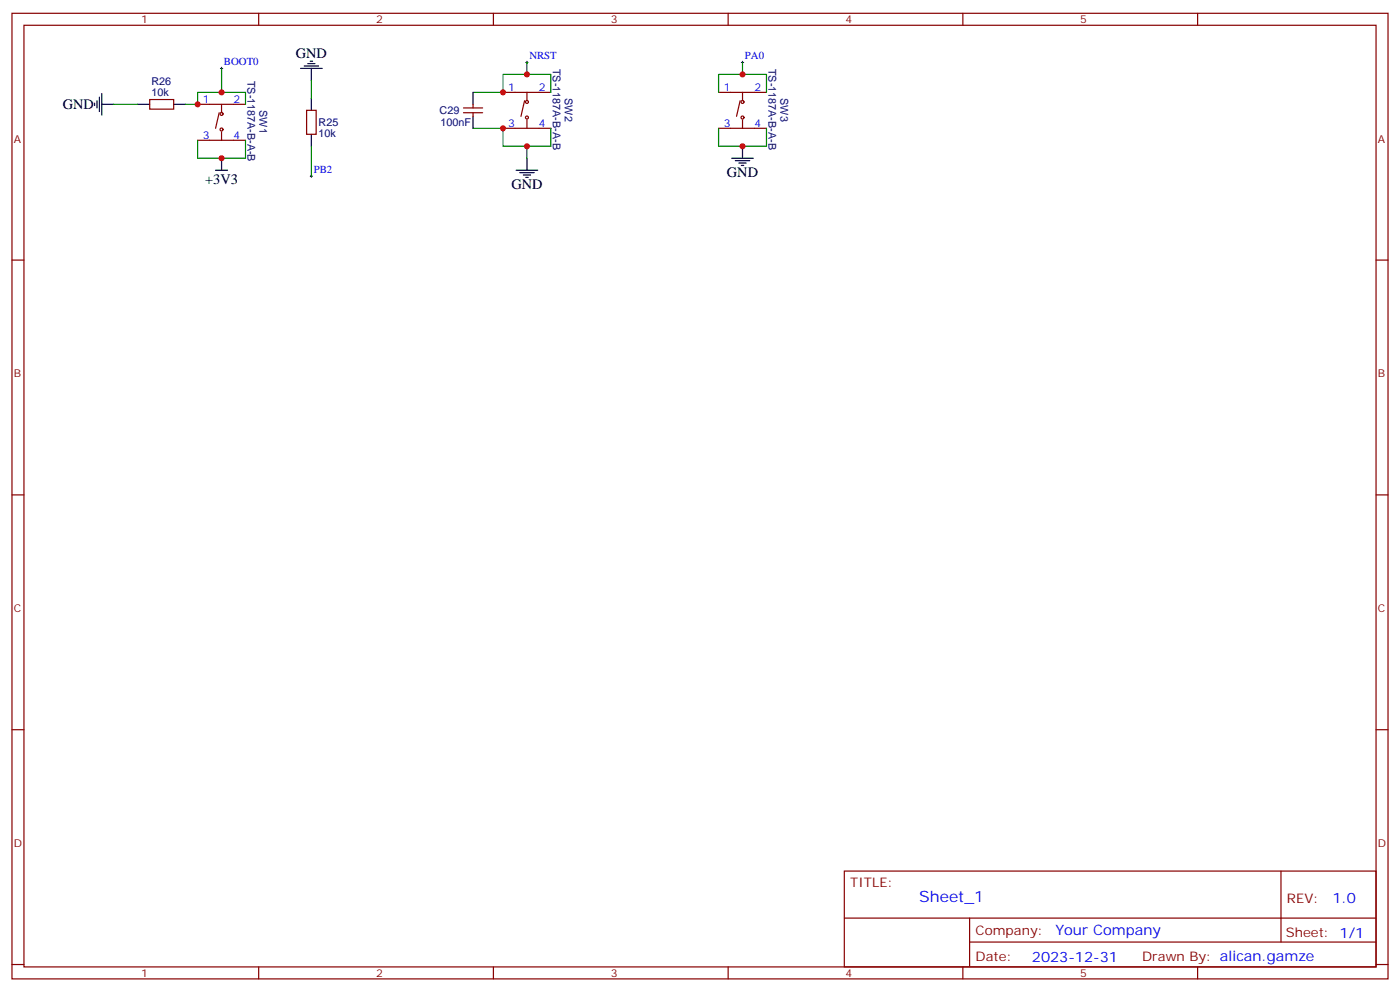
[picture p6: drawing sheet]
<svg xmlns="http://www.w3.org/2000/svg" width="412mm" height="292mm" viewBox="0 0 412 292" stroke-linecap="round" stroke-linejoin="round" font-family="sans-serif">
<g fill="none" stroke="#870000" stroke-width=".35">
<path d="M3.5 3.9h405.4v284.4h-405.4zM7.1 7.4h398.2v277.3h-398.2zM76.2 3.9v3.5M145.3 3.9v3.5M214.5 3.9v3.5M283.6 3.9v3.5M352.8 3.9v3.5M44.1 29.3h7.1v2.8h-7.1zM58.2 30.7h14.1M64.6 33.2l-1.1 4.6M65.3 30.7v2.5M65.3 38.8v2.5"/>
<path d="M90.3 32.5h2.8v7h-2.8zM136.5 33.2h5.7M136.5 31.8h5.7M139.3 30.7v1.1M139.3 33.2v1.1M148.2 37.8h14.1M148.2 27.2h14.1M154.5 29.7l-1 4.6M155.2 27.2v2.5M155.2 35.3v2.5M211.7 37.8h14.1M211.7 27.2h14.1"/>
<path d="M218 29.7l-1 4.6M218.7 27.2v2.5M218.7 35.3v2.5M58.2 41.3h14.1M3.5 76.6h3.6M405.3 76.6h3.6M3.5 145.7h3.6M405.3 145.7h3.6M3.5 214.9h3.6M405.3 214.9h3.6M248.7 256.5h156.6v28.2h-156.6zM377.3 256.5v20.9"/>
<path d="M248.7 270.4h156.5M285.6 277.4h119.6M285.6 270.4v14.1M3.5 284h3.6M76.2 284.7v3.6M145.3 284.7v3.6M214.5 284.7v3.6M283.6 284.7v3.6M352.8 284.7v3.6M405.3 284h3.6"/>
<circle cx="65.3" cy="33.5" r=".44"/>
<circle cx="65.3" cy="38.1" r=".44"/>
<circle cx="155.2" cy="34.6" r=".44"/>
<circle cx="155.2" cy="30" r=".44"/>
<circle cx="218.7" cy="30" r=".44"/>
<circle cx="218.7" cy="34.6" r=".44"/>
</g>
<g fill="none" stroke="#000" stroke-width=".35">
<path d="M89.6 19.4h4.2M90.7 18.7h2.1M91.4 18h.7M27.9 30.4v.7M28.6 29.7v2.1M29.3 28.6v4.2M30 30.7h3.5M30 27.6v6.3M40.6 30.7h3.5M51.2 30.7h3.5M88.5 20.1h6.4M91.7 20.1v3.6"/>
<path d="M91.7 29v3.5M91.7 39.5v3.6M139.3 27.2v3.5M139.3 34.3v3.5M63.5 50.1h3.5M65.3 46.6v3.5M152 50.1h6.4M153.1 50.8h4.2M154.2 51.5h2.1M154.9 52.2h.7M155.2 46.6v3.5M215.5 46.6h6.4"/>
<path d="M216.6 47.3h4.2M217.7 48h2.1M218.4 48.7h.7M218.7 43.1v3.5"/>
</g>
<g fill="none" stroke="#008700" stroke-width=".35">
<path d="M155.2 18.4v3.5M218.7 18.4v3.5M33.5 30.7h7.1M54.7 30.7h3.5v-3.5h14.1v3.5M65.3 20.1v7.1M91.7 23.7v5.3M139.3 27.2h8.9v-5.3h14.1v5.3M139.3 37.8h8.9v5.3h14.1v-5.3M211.7 27.2v-5.3h14.1v5.3M211.7 37.8v5.3h14.1v-5.3M58.2 41.3v5.3h14.1v-5.3M91.7 43.1v8.8"/>
<path d="M155.2 43.1v3.5"/>
</g>
<path d="M65.3 19.8v.7M154.9 18.4h.7M155.2 18v.7M218.4 18.4h.7M218.7 18v.7M64.9 20.1h.7M91.4 51.9h.7M91.7 51.5v.7" fill="none" stroke="#000" stroke-width=".29"/>
<g fill="#c00">
<circle cx="58.2" cy="30.7" r=".88"/>
<circle cx="65.3" cy="27.2" r=".88"/>
<circle cx="65.3" cy="46.6" r=".88"/>
<circle cx="155.2" cy="21.9" r=".88"/>
<circle cx="155.2" cy="43.1" r=".88"/>
<circle cx="148.2" cy="27.2" r=".88"/>
<circle cx="148.2" cy="37.8" r=".88"/>
<circle cx="218.7" cy="21.9" r=".88"/>
<circle cx="218.7" cy="43.1" r=".88"/>
</g>
<text font-size="4.6" fill="#00f" x="270.8" y="265.5">Sheet_1</text>
<g font-size="4.2">
<text x="87.1" y="17">GND</text>
<text x="18.5" y="32.1">GND</text>
<text x="214.1" y="52.2">GND</text>
<text x="60.4" y="54.1">+3V3</text>
<text x="150.6" y="55.8">GND</text>
</g>
<g font-size="4.2" fill="#00f">
<text x="392.5" y="265.8">1.0</text>
<text x="310.9" y="275.3">Your Company</text>
<text x="304" y="283.1">2023-12-31</text>
</g>
<g font-size="3.9" fill="#800">
<text x="250.5" y="261.1">TITLE:</text>
<text x="379.1" y="265.8">REV:</text>
<text x="287.4" y="275.3">Company:</text>
<text x="378.7" y="275.9">Sheet: 1/1</text>
<text x="287.4" y="283">Date:</text>
<text x="336.4" y="283.1">Drawn By: alican.gamze</text>
</g>
<g font-size="3.2" fill="#800">
<text x="41.6" y="6.9">1</text>
<text x="110.8" y="6.9">2</text>
<text x="179.9" y="6.9">3</text>
<text x="249.1" y="6.9">4</text>
<text x="318.2" y="6.9">5</text>
<text x="4.1" y="42">A</text>
<text x="405.9" y="42">A</text>
<text x="4.1" y="111.2">B</text>
<text x="405.9" y="111.2">B</text>
<text x="4.1" y="180.3">C</text>
<text x="405.9" y="180.3">C</text>
<text x="4.1" y="249.4">D</text>
<text x="405.9" y="249.4">D</text>
<text x="41.6" y="287.7">1</text>
<text x="110.8" y="287.7">2</text>
<text x="179.9" y="287.7">3</text>
<text x="249.1" y="287.7">4</text>
<text x="318.2" y="287.7">5</text>
</g>
<g font-size="3.2" fill="#00f">
<text x="155.9" y="17.5">NRST</text>
<text x="219.4" y="17.5">PA0</text>
<text x="66" y="19.3">BOOT0</text>
<text x="149.7" y="26.8">1</text>
<text x="158.7" y="26.8">2</text>
<text x="213.2" y="26.8">1</text>
<text x="222.2" y="26.8">2</text>
<text x="59.7" y="30.4">1</text>
<text x="68.8" y="30.4">2</text>
<text x="59.7" y="41">3</text>
<text x="68.8" y="41">4</text>
<text x="149.7" y="37.4">3</text>
<text x="158.7" y="37.4">4</text>
<text x="213.2" y="37.4">3</text>
<text x="222.2" y="37.4">4</text>
<text x="92.4" y="51">PB2</text>
</g>
<g font-size="3.2" fill="#000080">
<text x="72.9" y="23.8" transform="rotate(90 72.9 23.8)">TS-1187A-B-A-B</text>
<text x="162.9" y="20.3" transform="rotate(90 162.9 20.3)">TS-1187A-B-A-B</text>
<text x="226.4" y="20.3" transform="rotate(90 226.4 20.3)">TS-1187A-B-A-B</text>
<text x="44.6" y="28.3">10k</text>
<text x="44.6" y="25.1">R26</text>
<text x="166.4" y="28.9" transform="rotate(90 166.4 28.9)">SW2</text>
<text x="229.9" y="28.9" transform="rotate(90 229.9 28.9)">SW3</text>
<text x="76.5" y="32.5" transform="rotate(90 76.5 32.5)">SW1</text>
<text x="129.5" y="33.6">C29</text>
<text x="93.8" y="40.3">10k</text>
<text x="93.8" y="37.2">R25</text>
<text x="129.7" y="37.2">100nF</text>
</g>
</svg>
